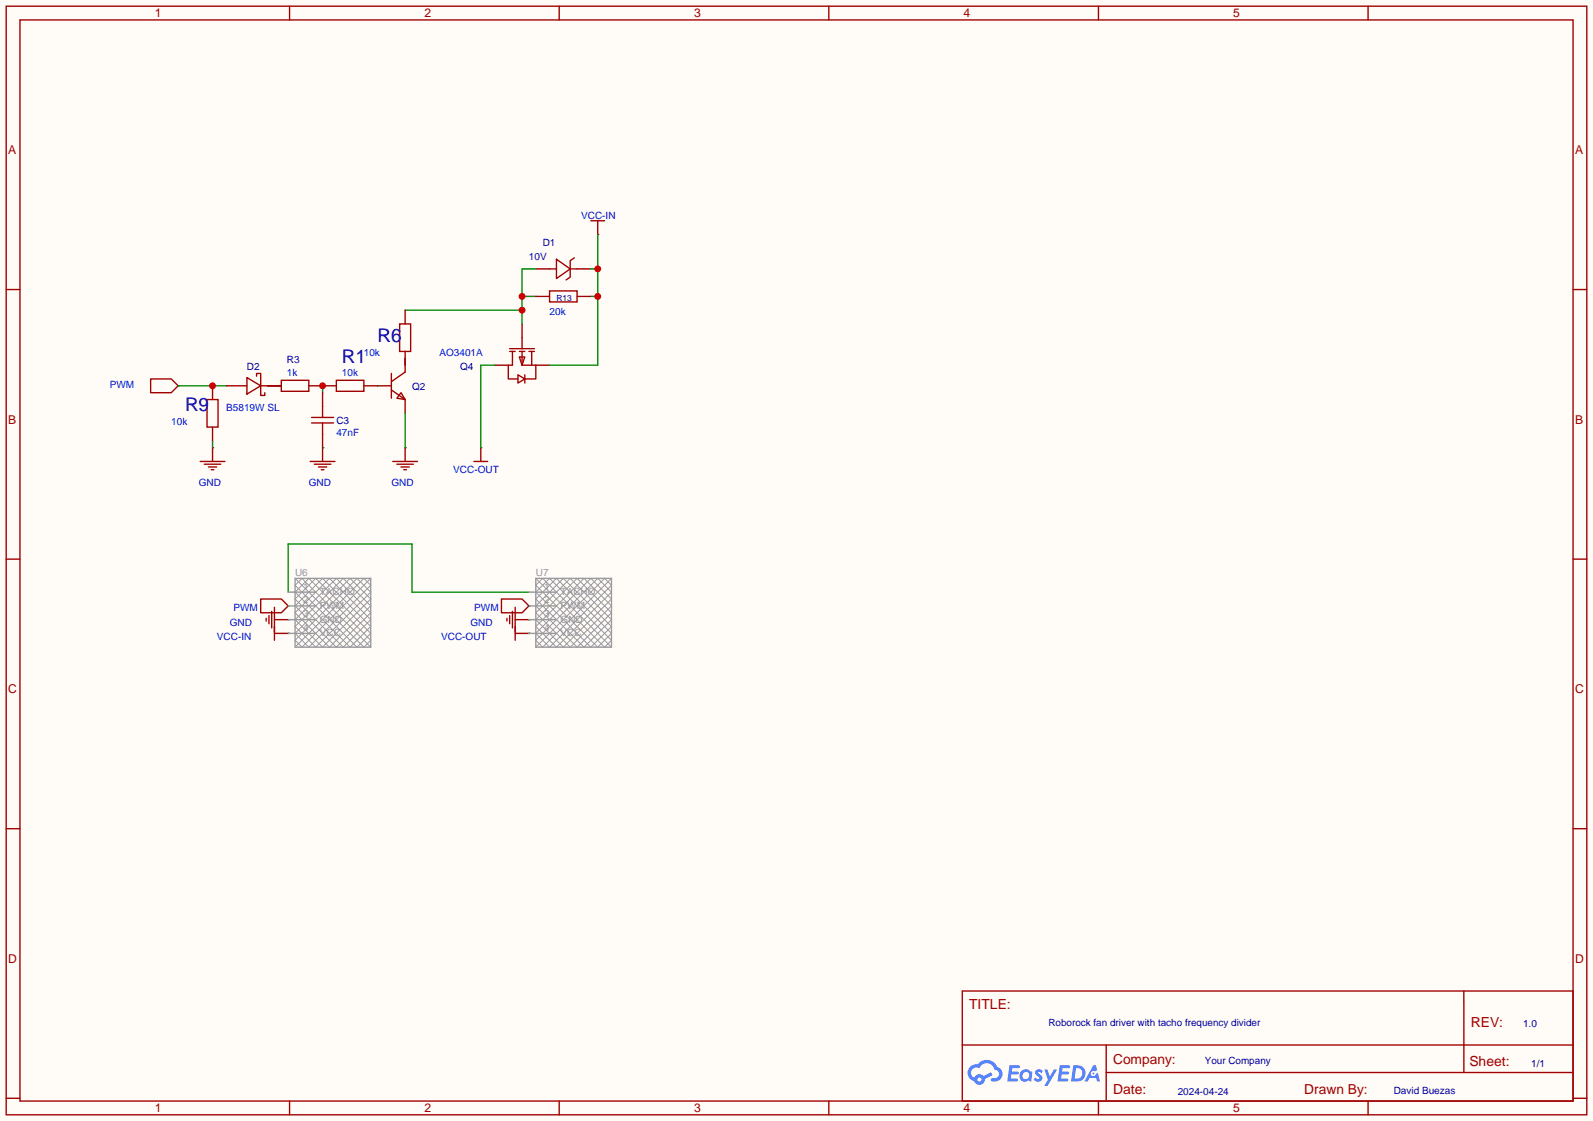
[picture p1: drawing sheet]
<svg xmlns="http://www.w3.org/2000/svg" width="294mm" height="207mm" viewBox="0 0 294 207" stroke-linecap="round" stroke-linejoin="round" font-family="sans-serif">
<path d="M0 0h294.1v207h-294.1z" fill="#fffcf7"/>
<g fill="none" stroke="#a10000" stroke-width=".25">
<path d="M1.1 1.1h291.9v204.8h-291.9zM3.7 3.7h286.7v199.6h-286.7zM53.5 1.1v2.6M103.3 1.1v2.6M153 1.1v2.6M202.8 1.1v2.6M252.6 1.1v2.6M1.1 53.5h2.6M290.4 53.5h2.6M1.1 103.3h2.6M290.4 103.3h2.6M1.1 153h2.6"/>
<path d="M290.4 153h2.6M177.7 183h112.7v20.3h-112.7zM177.7 193h112.7M204.2 198.1h86.2M204.2 193v10.1M270.3 183v15.1M1.1 202.8h2.6M53.5 203.3v2.6M103.3 203.3v2.6M153 203.3v2.6M202.8 203.3v2.6M252.6 203.3v2.6"/>
<path d="M290.4 202.8h2.6"/>
</g>
<g fill="#5487ff">
<path d="M191.3 197.6l.5-.2 .4 .1 .3 .3-.2 .4a.33 .33 0 0 0-.3-.3 .33 .33 0 0 0-.3 .2v.1a.89 .89 0 0 1 .6 1.3 1 1 0 0 1-1.5-.1l.4-.4 .5 .3 .2-.1v-.2a.88 .88 0 0 1-.6-1.4z"/>
<path d="M192.8 197.5h.6l.4 1.3 .8-1.3h.6l-1.8 3h-.6l.7-1.1z"/>
<path d="M186.4 196.7h.8a1.1 1.1 0 0 1 1.1 .2l-.1 .3-1.3 .1-.1 .6h1.1l.2 .2-.3 .3h-1.1l-.1 .8h1.2l.1 .4-.2 .1h-1.7z"/>
<path d="M195.7 196.7h.8a1.11 1.11 0 0 1 1.1 .2l-.1 .3-1.3 .1-.1 .6h1.1l.2 .2-.3 .3h-1.1l-.1 .8h1.2l.1 .4-.2 .1h-1.7z"/>
<path d="M201.9 196.7h.5l.2 .9-.4 .3a.5 .5 0 0 0-.8 .1 .5 .5 0 0 0 .3 .7 .5 .5 0 0 0 .7-.4l.3-.2 .4 1.6h-.5l-.2-.6h-1.2l-.4 .6h-.6z"/>
<path d="M198.2 196.7l-.4 3h.9a1.51 1.51 0 0 0 1.7-1.5 1.51 1.51 0 0 0-1.7-1.5zM198.7 197.2a1 1 0 0 1 1.2 1.1 1 1 0 0 1-1.3 .9h-.2z"/>
<path d="M188.7 197.7a1.11 1.11 0 0 0-.3 1.6 1.11 1.11 0 0 0 1.6 .2l.4 .2 .2-1.6-.1-.2-.3-.1a1.02 1.02 0 0 0-1.5-.1zM188.7 198.6a.67 .67 0 0 1 1.3 0 .67 .67 0 0 1-1.3 0z"/>
<path d="M179.1 197a1.58 1.58 0 0 0 .8 2.7 1.01 1.01 0 0 0 1.1 .6 1.01 1.01 0 0 0 .9-1l1.4-.8-.3-.5-1.4 .7a1.03 1.03 0 0 0-1.7 .3 1 1 0 0 1-.5-1.4 1 1 0 0 1 1.4-.3 1.49 1.49 0 0 1 1.6-1 1.49 1.49 0 0 1 1.3 1.3 .82 .82 0 0 1 .7 1 .82 .82 0 0 1-1.2 .5 .31 .31 0 0 0-.3 .3 .31 .31 0 0 0 .3 .3 1.43 1.43 0 0 0 1.8-.9 1.43 1.43 0 0 0-.9-1.8 2.09 2.09 0 0 0-3.6-.5l-.8 .1zM180.5 199.4a.39 .39 0 0 1 .7 0 .39 .39 0 0 1-.7 0z"/>
<circle cx="201.9" cy="198.2" r=".19"/>
</g>
<g fill="none" stroke="#a10000" stroke-width=".25">
<path d="M101.5 49.7h1.2M102.7 47.9l2.6 1.8-2.6 1.7zM105.3 49.7h1.3M106 47.6l-.7 .5v3.1l-.8 .5M109.1 40.8h2.5M110.4 40.8v2.5M27.8 70h3.8l1.3 1.2-1.3 1.3h-3.8zM57.5 78.1h4.1M57.5 77.1h4.1M59.6 75.1v2M59.6 78.1v2M72.3 72l2.5 1.8"/>
<path d="M72.3 69v4.5M74 72.5l.8 1.3-1.5-.3zM74.8 68.7l-2.5 1.8M94.1 64.4h4.6M94.1 64.9h1M94.6 64.9v2.5h-.7v2.6h1.7M95.6 69.2l1.3 .8-1.3 .7zM95.9 65.9h1l-.5 1.5zM95.9 64.9h1M96.4 64.9v2.5h2.5v2.6h-2M96.4 62.4v2M96.9 69.2v1.5"/>
<path d="M97.7 64.9h1M98.2 64.9v2.5M37 85.2h4.5M37.7 85.7h3.1M38.5 86.2h1.5M39 86.7h.5M39.2 82.7v2.5M57.3 85.2h4.5M58 85.7h3.1M58.8 86.2h1.5M59.3 86.7h.5M59.6 82.7v2.5"/>
<path d="M72.5 85.2h4.6M73.3 85.7h3M74 86.2h1.6M74.5 86.7h.6M74.8 82.7v2.5M87.5 85.2h2.5M88.8 82.7v2.5M48.1 110.6h3.8l1.3 1.3-1.3 1.3h-3.8zM49.1 114.2v.5M49.7 113.7v1.5M50.2 112.9v3.1M50.7 114.4h2.5"/>
<path d="M50.7 112.1v6.1M50.7 117h2.5M92.6 110.6h3.8l1.3 1.3-1.3 1.3h-3.8zM93.6 114.2v.5M94.1 113.7v1.5M94.6 112.9v3.1M95.1 114.4h2.6M95.1 117h2.6M95.1 112.1v6.1"/>
</g>
<g fill="none" stroke="#870000" stroke-width=".25">
<path d="M96.4 59.8v2.6M98.9 49.7h2.6M106.6 49.7h2.5M110.4 43.3h.1M32.9 71.2h.1M59.6 72.5v2.6M69.7 71.2h2.6M74.8 66.2v2.5M74.8 73.8v2.5M91.3 67.4h2.6M98.9 67.4h2.6M39.2 82.7h.1"/>
<path d="M59.6 82.7h.1M59.6 80.1v2.6M74.8 82.7h.1M88.8 82.7h.1M53.2 114.4h.1M53.2 117h.1M53.2 111.9h.1M97.7 117h.1M97.7 114.4h.1M97.7 111.9h.1"/>
</g>
<path d="M74.8 57.3h21.6M96.4 54.7h2.5M98.9 49.7h-2.5v10.1M49.4 71.2h2.5M59.6 71.2v1.3M69.7 71.2h.1M74.8 76.3v6.4M39.2 81.4v1.3M59.6 82.7h.1" fill="none" stroke="#008700" stroke-width=".25"/>
<g fill="#c00">
<circle cx="96.4" cy="54.7" r=".63"/>
<circle cx="96.4" cy="57.3" r=".63"/>
</g>
<path d="M109.1 49.7h1.3M109.1 54.7h1.3M110.4 43.3v24.1h-8.9M74.8 66.2v1.2M91.3 67.4h-2.5v15.3" fill="none" stroke="#008700" stroke-width=".25"/>
<g fill="#c00">
<circle cx="110.4" cy="54.7" r=".63"/>
<circle cx="110.4" cy="49.7" r=".63"/>
</g>
<path d="M32.9 71.2h8.9" fill="none" stroke="#008700" stroke-width=".25"/>
<path d="M49.4 71.2h2.5M57 71.2h5.1M67.2 71.2h2.5" fill="none" stroke="#870000" stroke-width=".25"/>
<path d="M51.9 70.2h5.1v2.1h-5.1z" fill="none" stroke="#a10000" stroke-width=".25"/>
<circle cx="59.6" cy="71.2" r=".63" fill="#c00"/>
<path d="M73.8 59.8h2v5.1h-2zM62.1 70.2h5.1v2.1h-5.1z" fill="none" stroke="#a10000" stroke-width=".25"/>
<path d="M74.8 57.3v2.5M39.2 71.2v2.6M74.8 64.9v2.5" fill="none" stroke="#870000" stroke-width=".25"/>
<circle cx="39.2" cy="71.2" r=".63" fill="#c00"/>
<path d="M98.9 54.7h2.6M106.6 54.7h2.5M39.2 78.9v2.5M41.8 71.2h3.8M48.1 71.2h3.8" fill="none" stroke="#870000" stroke-width=".25"/>
<path d="M101.5 53.7h5.1v2.1h-5.1zM38.2 73.8h2.1v5.1h-2.1zM45.6 69.7l2.5 1.5-2.5 1.6zM47.4 69.5v-.5h.7v4h.8v-.5" fill="none" stroke="#a10000" stroke-width=".25"/>
<path d="M53.2 114.4h.1M53.2 117h.1M53.2 111.9h.1M53.2 109.3v-8.8h22.9v8.8h21.6M97.7 117h.1M97.7 114.4h.1M97.7 111.9h.1" fill="none" stroke="#008700" stroke-width=".25"/>
<path d="M53.2 109.3h5.1M53.2 111.9h5.1M53.2 114.4h5.1M53.2 117h5.1M54.5 106.8h14v12.7h-14zM97.7 109.3h5M97.7 111.9h5M97.7 114.4h5M97.7 117h5M98.9 106.8h14v12.7h-14z" fill="none" stroke="#999" stroke-width=".25"/>
<path d="M54.5 106.8l12.7 12.7 1.3-1.3-11.5-11.4-2.5 2.5 10.1 10.2 3.9-3.8-8.9-8.9-5.1 5.1 7.6 7.6 6.4-6.3-6.4-6.4-7.6 7.6 5.1 5.1 8.9-8.9-3.9-3.8-10.1 10.2 2.5 2.5 11.5-11.4-1.3-1.3-12.7 12.7M68.5 106.8l-12.7 12.7-1.3-1.3 11.4-11.4 2.6 2.5-10.2 10.2-3.8-3.8 8.9-8.9 5.1 5.1-7.7 7.6-6.3-6.3 6.3-6.4 7.7 7.6-5.1 5.1-8.9-8.9 3.8-3.8 10.2 10.2-2.6 2.5-11.4-11.4 1.3-1.3 12.7 12.7M98.9 106.8l12.7 12.7 1.3-1.3-11.4-11.4-2.6 2.5 10.2 10.2 3.8-3.8-8.9-8.9-5.1 5.1 7.7 7.6 6.3-6.3-6.3-6.4-7.7 7.6 5.1 5.1 8.9-8.9-3.8-3.8-10.2 10.2 2.6 2.5 11.4-11.4-1.3-1.3-12.7 12.7M112.9 106.8l-12.7 12.7-1.3-1.3 11.5-11.4 2.5 2.5-10.2 10.2-3.8-3.8 8.9-8.9 5.1 5.1-7.6 7.6-6.4-6.3 6.4-6.4 7.6 7.6-5.1 5.1-8.9-8.9 3.8-3.8 10.2 10.2-2.5 2.5-11.5-11.4 1.3-1.3 12.7 12.7" fill="none" stroke="#999" stroke-width=".18"/>
<g font-size="3.5" fill="#000080">
<text x="69.7" y="63.2">R6</text>
<text x="63.1" y="67.1">R1</text>
<text x="34.2" y="75.9">R9</text>
</g>
<g font-size="2.6" fill="#a00000">
<text x="178.9" y="186.2">TITLE:</text>
<text x="271.6" y="189.6">REV:</text>
<text x="271.3" y="196.9">Sheet:</text>
<text x="205.5" y="202">Date:</text>
</g>
<g font-size="2.5" fill="#a00000">
<text x="205.5" y="196.4">Company:</text>
<text x="240.8" y="202">Drawn By:</text>
</g>
<g font-size="2.2" fill="#a00000">
<text x="28.6" y="3.2">1</text>
<text x="78.4" y="3.2">2</text>
<text x="128.1" y="3.2">3</text>
<text x="177.9" y="3.2">4</text>
<text x="227.7" y="3.2">5</text>
<text x="1.5" y="28.5">A</text>
<text x="290.8" y="28.5">A</text>
<text x="1.5" y="78.2">B</text>
<text x="290.8" y="78.2">B</text>
<text x="1.5" y="128">C</text>
<text x="290.8" y="128">C</text>
<text x="1.5" y="177.8">D</text>
<text x="290.8" y="177.8">D</text>
<text x="28.6" y="205.4">1</text>
<text x="78.4" y="205.4">2</text>
<text x="128.1" y="205.4">3</text>
<text x="177.9" y="205.4">4</text>
<text x="227.7" y="205.4">5</text>
</g>
<g font-size="1.8" fill="#00f">
<text x="107.3" y="40.4">VCC-IN</text>
<text x="101.5" y="58.1">20k</text>
<text x="67.2" y="65.7">10k</text>
<text x="81.2" y="65.7">AO3401A</text>
<text x="20.3" y="71.7">PWM</text>
<text x="53" y="69.4">1k</text>
<text x="63.1" y="69.4">10k</text>
<text x="41.8" y="75.9">B5819W SL</text>
<text x="31.6" y="78.4">10k</text>
<text x="62.1" y="80.6">47nF</text>
<text x="36.7" y="89.8">GND</text>
<text x="57" y="89.8">GND</text>
<text x="72.3" y="89.8">GND</text>
<text x="83.7" y="87.3">VCC-OUT</text>
<text x="43.1" y="112.9">PWM</text>
<text x="87.6" y="112.9">PWM</text>
<text x="40" y="118.2">VCC-IN</text>
<text x="42.4" y="115.7">GND</text>
<text x="81.4" y="118.2">VCC-OUT</text>
<text x="86.9" y="115.7">GND</text>
</g>
<g font-size="1.8" fill="#000080">
<text x="97.7" y="47.9">10V</text>
<text x="100.2" y="45.4">D1</text>
<text x="45.6" y="68.2">D2</text>
<text x="53" y="67.1">R3</text>
<text x="85" y="68.2">Q4</text>
<text x="76.1" y="72.1">Q2</text>
<text x="62.1" y="78.3">C3</text>
<text x="193.6" y="189.5">Roborock fan driver with tacho frequency divider</text>
<text x="281.2" y="189.7">1.0</text>
<text x="222.4" y="196.5">Your Company</text>
<text x="282.7" y="197.1">1/1</text>
<text x="217.5" y="202.2">2024-04-24</text>
<text x="257.3" y="202.1">David Buezas</text>
</g>
<g font-size="1.8" fill="#999">
<text x="54.5" y="106.3">U6</text>
<text x="98.9" y="106.3">U7</text>
<text x="56" y="108.9">1</text>
<text x="56" y="111.4">2</text>
<text x="56" y="114">3</text>
<text x="59.1" y="109.9">TACHO</text>
<text x="59.1" y="112.4">PWM</text>
<text x="100.4" y="108.9">1</text>
<text x="100.4" y="111.4">2</text>
<text x="100.4" y="114">3</text>
<text x="103.5" y="109.9">TACHO</text>
<text x="103.5" y="112.4">PWM</text>
<text x="56" y="116.5">4</text>
<text x="59.1" y="115">GND</text>
<text x="59.1" y="117.5">VCC</text>
<text x="100.4" y="116.5">4</text>
<text x="103.5" y="115">GND</text>
<text x="103.5" y="117.5">VCC</text>
</g>
<text font-size="1.6" fill="#000080" x="102.7" y="55.5">R13</text>
</svg>
